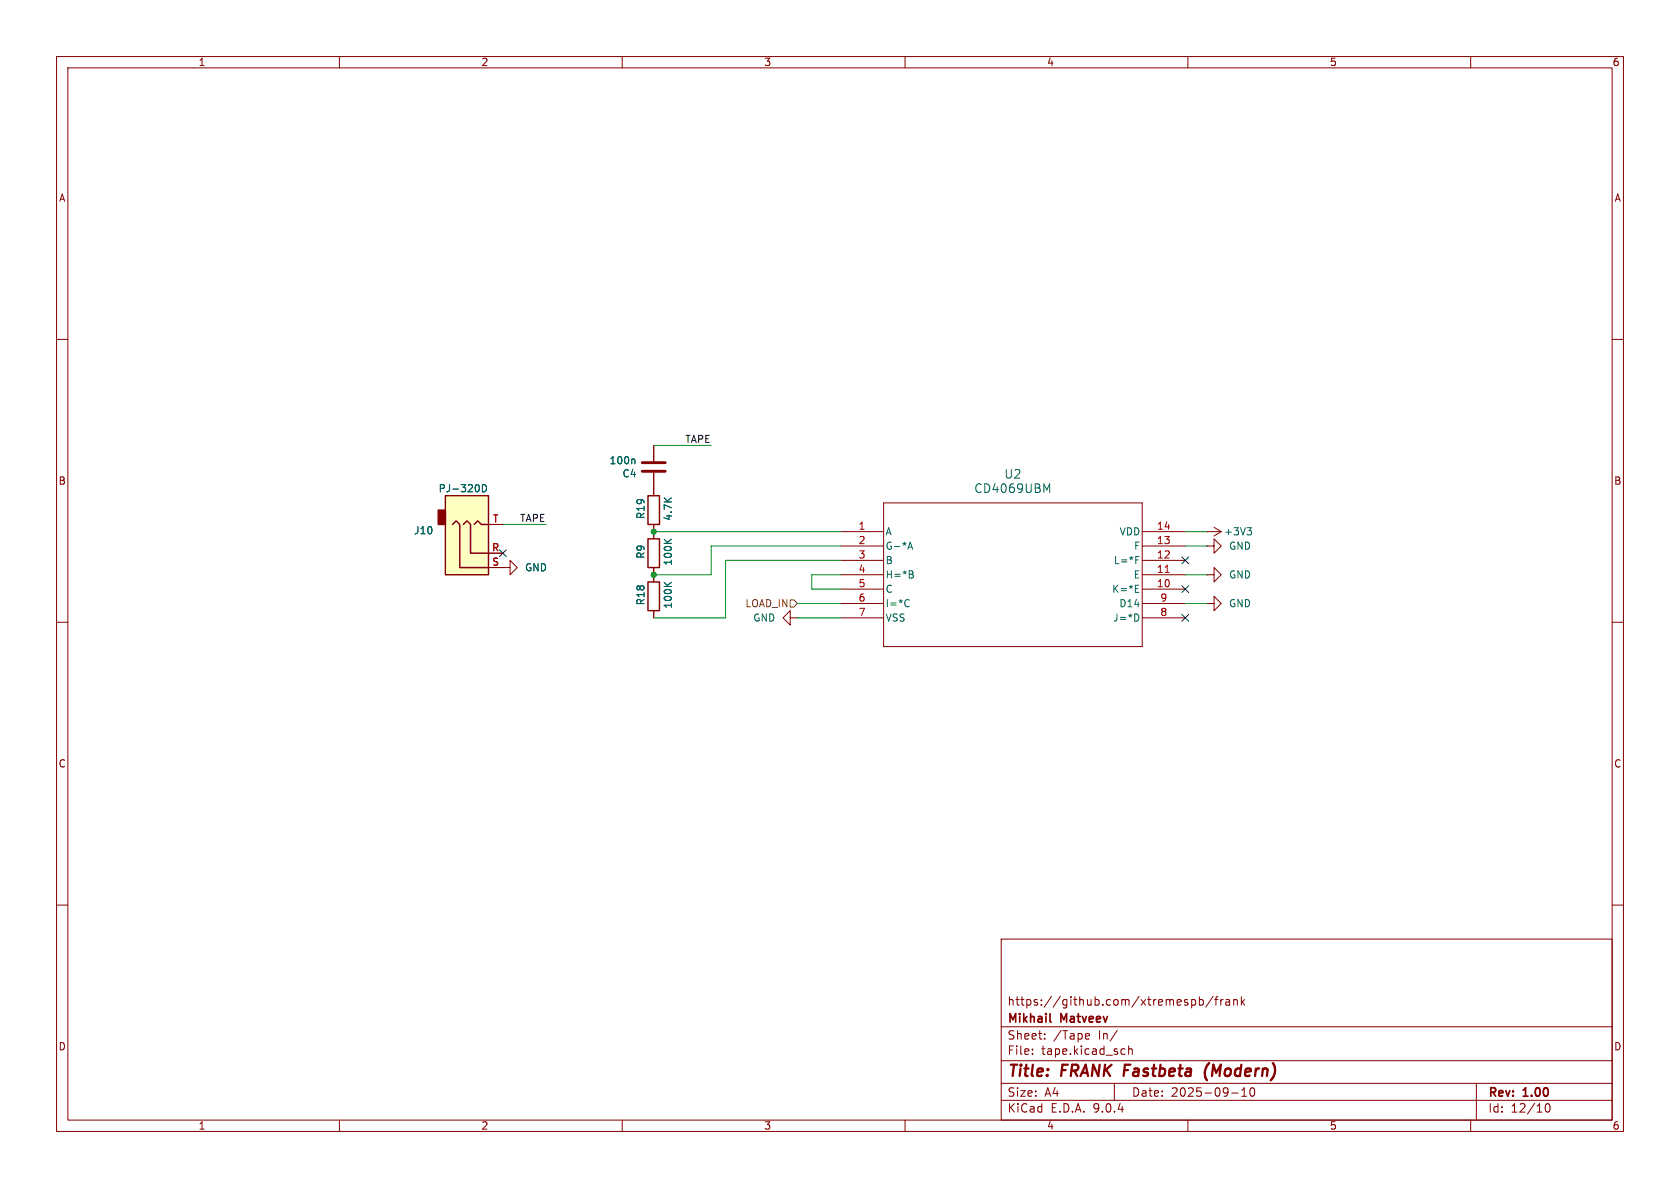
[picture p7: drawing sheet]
<svg xmlns="http://www.w3.org/2000/svg" width="297mm" height="210mm" viewBox="0 0 297 210" stroke-linecap="round" stroke-linejoin="round" font-family="sans-serif">
<g fill="none" stroke="#840000" stroke-width=".18">
<path d="M10 10h277v190h-277zM12 12h273v186h-273zM60 10v2M110 10v2M160 10v2M210 10v2M260 10v2M10 60h2M115.6 78.7v2.8M285 60h2M115.6 83.6v4M115.6 92.7v2.6"/>
<path d="M213.4 94h.1M213.4 96.5h1.2v-1.2l1.3 1.2-1.3 1.3v-1.3M213.4 96.5h.1M213.4 94h2.5M214.6 93.2l1.3 .8M215.9 94l-1.3 .7M10 110h2M88.9 100.3h1.3v-1.2l1.2 1.2-1.2 1.3v-1.3M88.9 100.3h.1M115.6 100.3v2.6M115.6 108v1.2M139.7 109.2v-1.2l-1.3 1.2 1.3 1.3v-1.3h1.3"/>
<path d="M141 109.2h.1M213.4 101.6h1.2v-1.3l1.3 1.3-1.3 1.3v-1.3M213.4 101.6h.1M213.4 106.7h1.2v-1.3l1.3 1.3-1.3 1.3v-1.3M213.4 106.7h.1M285 110h2M10 160h2M177 166h108v32h-108zM210.7 176.8l.4-.1 .3 .3v.4l-.2 .2h-.5M212 176.8l.5-.1 .2 .3v.4l-.1 .2h-.6M212 176.2v1.5M214.5 176.1l-1.3 2"/>
<path d="M214.7 176.7h.6M215.3 176.2l-.3 .2v1.3M215.8 176.7v1M216.2 176.7l-.2 .1-.2 .2M216.7 176.8h.6l.1 .9M217.4 177.1h-.5a.29 .29 0 0 0-.2 .3 .29 .29 0 0 0 .2 .3l.5-.1M218.1 176.8l.2-.1 .4 .1v.9M218.1 176.7v1M219.5 176.2v1.5M219.6 177.1l.4 .6M220 176.7l-.5 .6M285 160h2"/>
<path d="M60 198v2M110 198v2M160 198v2M177 194.5h108M177 191.5h108M177 187.5h108M177 181.5h108M182.5 186.3v.1M182.5 185.5v.1M184.7 183.6v.1M184.7 182.8v.1M192.1 182.7l.4 .1 .1 .3-.7 .1"/>
<path d="M192.5 183.6l-.4 .1M197 191.5v3M197.5 182.1l-1.3 2M198.5 185.4l.4 .1M198.9 186.3l-.4 .1M199.5 185.5l.2-.1 .4 .1 .1 .9M199.5 184.9v1.5M210 198v2M217.7 193.2h1.2M219.5 193.8h.9M219.5 192.7l.5-.4v1.5M221.1 192.4a.81 .81 0 0 0 .4 1.4l.2-.1 .1-.5-.1-.8"/>
<path d="M260 198v2M261 191.5v6.5M273.3 195.2l.2-.1a.81 .81 0 0 1 .6 .6 .81 .81 0 0 1-.3 .8l-.1 .1a.81 .81 0 0 1-.4-1.4z"/>
</g>
<path d="M213.8 187.9a2.35 2.35 0 0 0-.4 3.1" fill="none" stroke="#840000" stroke-width=".4"/>
<path d="M185.6 180.5l.2 .2" fill="none" stroke="#840000" stroke-width=".3"/>
<path d="M113.5 83.3h4.1M113.5 81.8h4.1" fill="none" stroke="#840000" stroke-width=".51"/>
<path d="M112.1 81.1l.1 .2v.7M117.4 95.3l.7 .8M118.7 95.3l-.7 .6M220.5 93.3h.7l-.4 .5M221 93.8l.2 .2v.3l-.2 .3M117.4 102.9l.7 .8M118.7 102.9l-.7 .6" fill="none" stroke="#006464" stroke-width=".18"/>
<path d="M114.6 95.3h2v5h-2zM114.6 87.6h2v5.1h-2zM114.6 102.9h2v5.1h-2z" fill="none" stroke="#840000" stroke-width=".25"/>
<path d="M78.7 87.6h7.7v14h-7.7z" fill="#ffffc2"/>
<path d="M77.5 90.2h1.2v2.5h-1.2z" fill="#840000" stroke="#840000" stroke-width=".25"/>
<path d="M78.7 87.6h7.7v14h-7.7zM80 92.7l.6-.6 .7 .6v7.6h5.1M81.9 92.7l.6-.6 .7 .6v5.1h3.2M83.8 92.7l.7-.6 .6 .6h1.3" fill="none" stroke="#840000" stroke-width=".25"/>
<g fill="none" stroke="#840000" stroke-width=".18">
<path d="M115.6 78.7v2.8M86.4 97.8h2.5M86.4 92.7h2.5M115.6 83.6v4M115.6 92.7v2.6M148.6 94h7.6M148.6 96.5h7.6M148.6 99.1h7.6M156.2 88.9h45.7v25.4h-45.7zM201.9 94h7.6M201.9 96.5h7.6M201.9 99.1h7.6"/>
<path d="M86.4 100.3h2.5M88.9 100.3h.1M115.6 100.3v2.6M115.6 108v1.2M148.6 101.6h7.6M148.6 104.1h7.6M148.6 106.7h7.6M148.6 109.2h7.6M201.9 101.6h7.6M201.9 104.1h7.6M201.9 106.7h7.6M201.9 109.2h7.6"/>
</g>
<g fill="none" stroke="#006464" stroke-width=".18">
<path d="M85.3 85.7a.64 .64 0 0 1 .7 .6 .64 .64 0 0 1-.7 .6zM112.1 81.1l.1 .2v.7M117.4 95.3l.7 .8M118.7 95.3l-.7 .6M160.5 97.1l.4-1.3 .4 1.3M160.6 96.7h.6M185.1 86.6l.5-1.1v1.6M200.8 99h.4M200.8 98.4h.6M117.4 102.9l.7 .8M118.7 102.9l-.7 .6M160.5 106l.2 .1"/>
<path d="M160.7 107.1l-.2 .2M161.2 100.9l.2 .3-.2 .3 .2 .1 .1 .3-.3 .3h-.5M200.7 104.1h.5M200.7 104.7h.6M200.7 103.4h.6M201.1 108.6l.2 .5-.2 .6"/>
</g>
<path d="M206 101.2h.7" fill="none" stroke="#a90000" stroke-width=".18"/>
<path d="M139.7 106h.6l.7 .7-.7 .6h-.6z" fill="none" stroke="#725600" stroke-width=".18"/>
<path d="M115.6 78.7h10.1M88.9 92.7h7.6M115.6 94h33M148.6 96.5h-22.9v5.1h-10.1M148.6 99.1h-20.3v10.1h-12.7M209.5 96.5h3.9M209.5 94h3.9M141 109.2h7.6M141 106.7h7.6M148.6 101.6h-5.1v2.5h5.1M209.5 101.6h3.9M209.5 106.7h3.9" fill="none" stroke="#009600" stroke-width=".18"/>
<path d="M88.3 97.2l1.2 1.2M89.5 97.2l-1.2 1.2M208.9 98.5l1.3 1.2M210.2 98.5l-1.3 1.2M208.9 108.6l1.3 1.2M208.9 103.5l1.3 1.2M210.2 108.6l-1.3 1.2M210.2 103.5l-1.3 1.2" fill="none" stroke="#000084" stroke-width=".18"/>
<g fill="#009600" stroke="#009600" stroke-width=".18">
<circle cx="115.6" cy="101.6" r=".46"/>
<circle cx="115.6" cy="94" r=".46"/>
</g>
<g font-size="2.8" fill="#840000">
<text x="178" y="190.9">Title:</text>
<text x="187.7" y="190.9">FRANK Fastbeta</text>
<text x="214.6" y="190.9">(Modern)</text>
</g>
<g font-size="2.1" fill="#006464">
<text x="172.1" y="87.4">CD4069UBM</text>
<text x="177.5" y="84.8">U2</text>
</g>
<g font-size="2.1" fill="#840000">
<text x="178" y="178">https://github.com/xtremespb/frank</text>
<text x="178" y="184">Sheet:</text>
<text x="178" y="181.2">Mikhail</text>
<text x="186.2" y="184">/Tape</text>
<text x="187.6" y="181.2">Matveev</text>
<text x="194.2" y="184">In/</text>
<text x="178" y="186.7">File:</text>
<text x="184.1" y="186.7">tape.kicad_sch</text>
<text x="178" y="196.9">KiCad</text>
<text x="178" y="194.1">Size:</text>
<text x="184.7" y="194.1">A4</text>
<text x="185.7" y="196.9">E.D.A.</text>
<text x="193.3" y="196.9">9.0.4</text>
<text x="200" y="194.1">Date:</text>
<text x="207" y="194.1">2025-09-10</text>
<text x="263" y="194.3">Rev:</text>
<text x="263" y="196.9">Id:</text>
<text x="267.1" y="196.9">12/10</text>
<text x="269.4" y="194.3">1.00</text>
</g>
<g font-size="1.8" fill="#840000">
<text x="35" y="11.9">1</text>
<text x="85" y="11.9">2</text>
<text x="135" y="11.9">3</text>
<text x="185" y="11.9">4</text>
<text x="235" y="11.9">5</text>
<text x="285" y="11.9">6</text>
<text x="10.3" y="35.9">A</text>
<text x="285.3" y="35.9">A</text>
<text x="10.3" y="85.9">B</text>
<text x="285.3" y="85.9">B</text>
<text x="10.3" y="135.9">C</text>
<text x="285.3" y="135.9">C</text>
<text x="10.3" y="185.9">D</text>
<text x="285.3" y="185.9">D</text>
<text x="35" y="199.9">1</text>
<text x="85" y="199.9">2</text>
<text x="135" y="199.9">3</text>
<text x="185" y="199.9">4</text>
<text x="235" y="199.9">5</text>
<text x="285" y="199.9">6</text>
</g>
<g font-size="1.8" fill="#006464">
<text x="107.7" y="82.3">100n</text>
<text x="77.4" y="87.2">PJ-320D</text>
<text x="110" y="84.6">C4</text>
<text x="73.1" y="94.6">J10</text>
<text x="114.1" y="91.9" transform="rotate(-90 114.1 91.9)">R19</text>
<text x="119" y="92.2" transform="rotate(-90 119 92.2)">4.7K</text>
<text x="156.5" y="94.8">A</text>
<text x="197.8" y="94.8">VDD</text>
<text x="216.3" y="94.8">+3V3</text>
<text x="92.7" y="101.2">GND</text>
<text x="114.1" y="98.9" transform="rotate(-90 114.1 98.9)">R9</text>
<text x="119" y="100.1" transform="rotate(-90 119 100.1)">100K</text>
<text x="156.5" y="97.4">G-*A</text>
<text x="156.5" y="99.9">B</text>
<text x="196.8" y="99.9">L=*F</text>
<text x="200.4" y="97.4">F</text>
<text x="217.2" y="97.4">GND</text>
<text x="114.1" y="107.1" transform="rotate(-90 114.1 107.1)">R18</text>
<text x="119" y="107.7" transform="rotate(-90 119 107.7)">100K</text>
<text x="156.5" y="102.5">H=*B</text>
<text x="156.5" y="105">C</text>
<text x="156.5" y="107.5">I=*C</text>
<text x="196.5" y="105">K=*E</text>
<text x="197.8" y="107.5">D14</text>
<text x="200.3" y="102.5">E</text>
<text x="217.2" y="102.5">GND</text>
<text x="217.2" y="107.5">GND</text>
<text x="133.1" y="110.1">GND</text>
<text x="156.5" y="110.1">VSS</text>
<text x="196.7" y="110.1">J=*D</text>
</g>
<g font-size="1.8" fill="#0f0f0f">
<text x="121.1" y="78.4">TAPE</text>
<text x="91.8" y="92.4">TAPE</text>
</g>
<g font-size="1.8" fill="#a90000">
<text x="87" y="92.5">T</text>
<text x="151.7" y="93.7">1</text>
<text x="204.4" y="93.7">14</text>
<text x="86.9" y="97.5">R</text>
<text x="86.9" y="100.1">S</text>
<text x="151.7" y="96.3">2</text>
<text x="151.7" y="98.8">3</text>
<text x="151.7" y="101.3">4</text>
<text x="204.4" y="96.3">13</text>
<text x="204.4" y="98.8">12</text>
<text x="204.4" y="101.3">11</text>
<text x="151.7" y="103.9">5</text>
<text x="151.7" y="106.4">6</text>
<text x="204.4" y="103.9">10</text>
<text x="205" y="106.4">9</text>
<text x="151.7" y="109">7</text>
<text x="205" y="109">8</text>
</g>
<text font-size="1.8" fill="#725600" x="131.7" y="107.5">LOAD_IN</text>
</svg>
